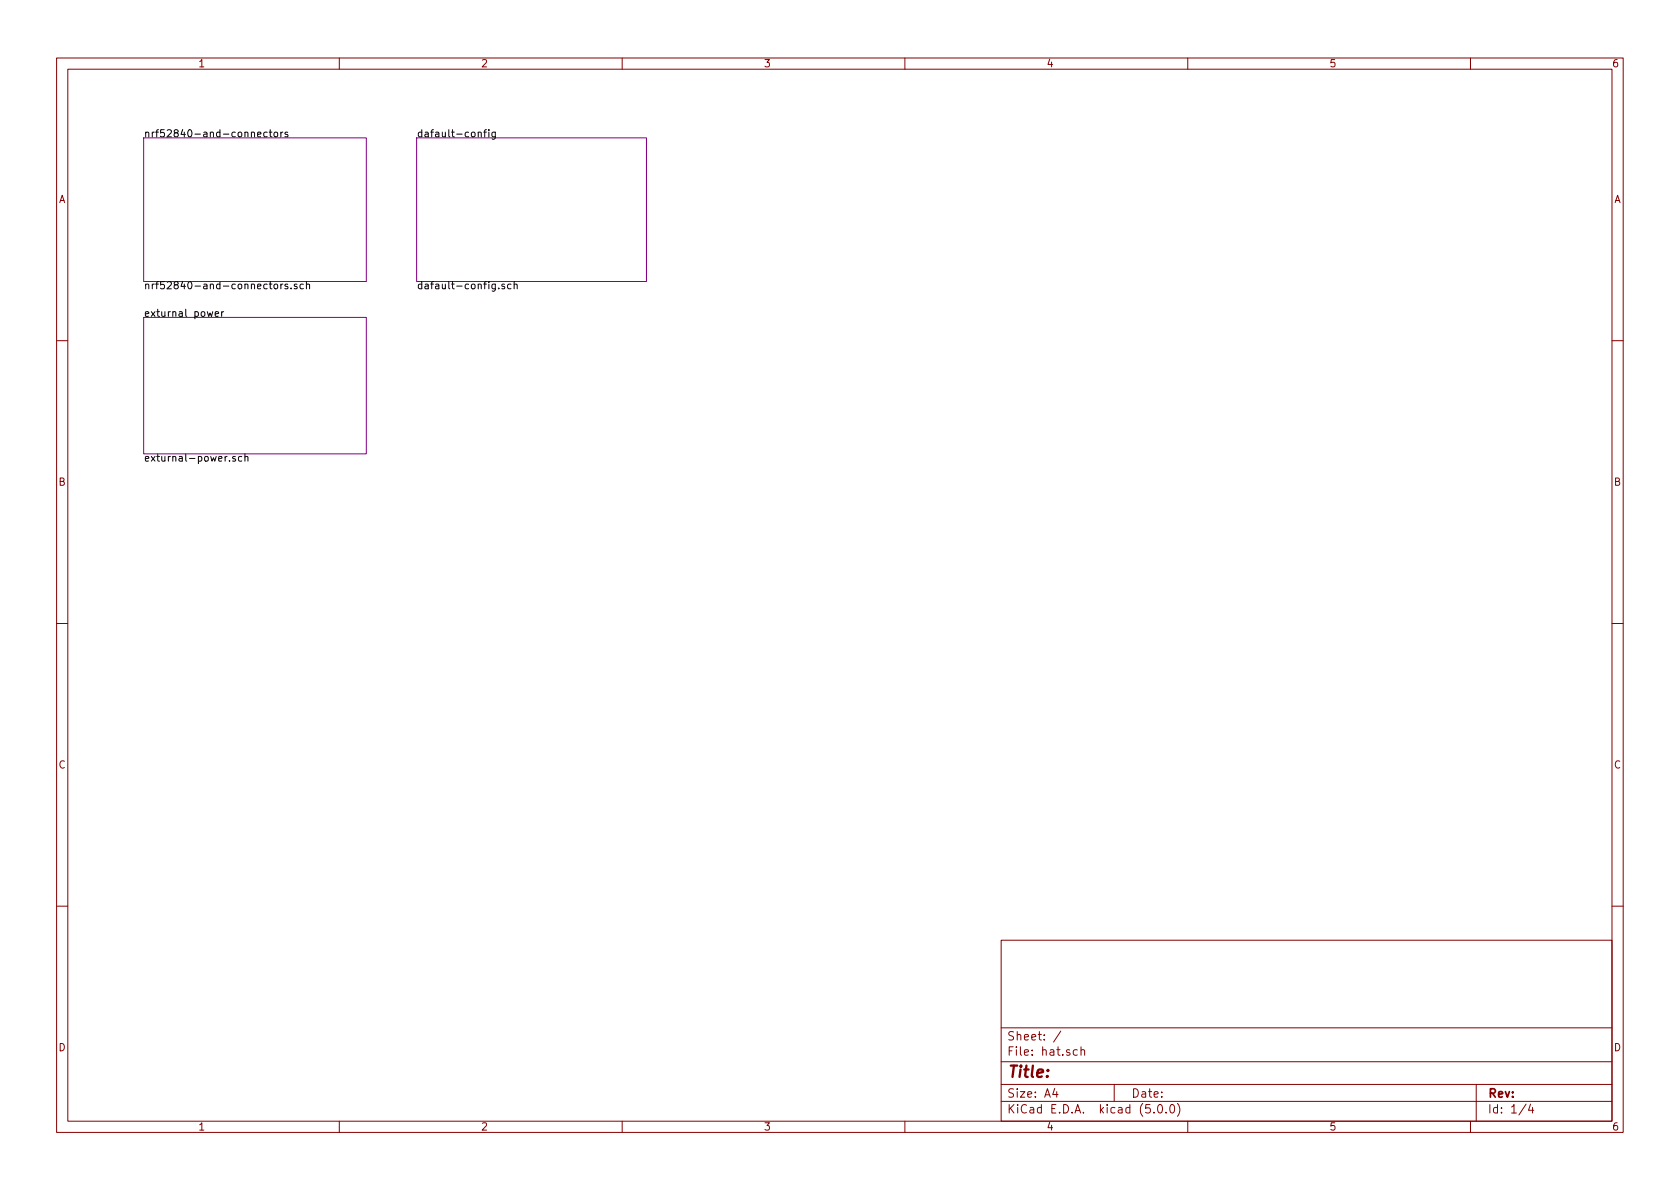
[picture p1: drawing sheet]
<svg xmlns="http://www.w3.org/2000/svg" width="297mm" height="210mm" viewBox="0 0 297 210" stroke-linecap="round" stroke-linejoin="round" font-family="sans-serif">
<g fill="none" stroke="#840000" stroke-width=".18">
<path d="M10 10.3h277v189.9h-277zM12 12.2h273v186.1h-273zM60 10.3v1.9M110 10.3v1.9M160 10.3v1.9M210 10.3v1.9M260 10.3v1.9M10 60.2h2M285 60.2h2M10 110.3h2M285 110.3h2M10 160.2h2"/>
<path d="M177 166.3h108v32h-108zM285 160.2h2M60 198.3v1.9M110 198.3v1.9M160 198.3v1.9M177 194.8h108M177 191.8h108M177 187.8h108M177 181.8h108M186.5 192.5l-.4 1h1M186.8 193v1M187.6 182.3l-1.3 2"/>
<path d="M190.5 185.7l-.4-.1-.3 .3v.6l.3 .1 .4-.1M191.1 185.7l.2-.1 .4 .1 .1 .9M191.1 185.1v1.5M197 191.8v3M204 196.7v.1M204.8 195.5l.4-.2a.94 .94 0 0 1 0 1.5 .79 .79 0 0 1-.4-1.3zM206.2 196.7v.1M207 195.4l.3-.1a.94 .94 0 0 1 0 1.5 .82 .82 0 0 1-.3-1.4zM208.2 195.1a1.71 1.71 0 0 1 0 2.3M210 198.3v1.9M260 198.3v1.9M261 191.8v6.5"/>
<path d="M269.8 195.2l-1.2 2M270.6 195.2l-.3 1.1h.9M271 195.8v1"/>
</g>
<path d="M25.4 24.4h39.4v25.4h-39.4zM73.7 24.4h40.6v25.4h-40.6zM25.4 56.1h39.4v24.2h-39.4z" fill="none" stroke="#840084" stroke-width=".18"/>
<g fill="none" stroke="#000" stroke-width=".18">
<path d="M45.5 23.8l.7-.1-.1-.3h-.4l-.2 .1 .1 .6h.5M47.2 23.4h-.3l-.3 .2 .2 .5h.4M47.6 23.4h.5M47.8 22.9v1.1l.3 .2M48.6 23.4h.3l.1 .1v.6l-.3 .1-.3-.2zM49.7 23.4v.8M50 23.4l-.3 .2M50.9 23.4h-.3l-.2 .1v.2l.5 .1v.3h-.5M84.6 23.5l.1-.1h.3l.1 .8M85.5 23.4h.5M86 22.9l-.3 .2v1.1M86.4 22.9v.2"/>
<path d="M86.4 23.4v.8M87.6 23.4v1l-.3 .2h-.3M87.6 23.4h-.4l-.2 .2 .1 .5h.5M36.7 55.1l.2 .9 .2-.7 .3 .7 .2-.9M38 55.5l.7-.1-.1-.2-.4-.1-.2 .2 .1 .6h.5M39.2 55.1v.9M39.5 55.1l-.3 .2M48.6 50.3l.3-.1 .1 .2v.6l-.3 .1-.3-.3zM49.7 50.2v.9M50 50.2l-.3 .3M50.9 50.3l-.3-.1-.2 .2v.2l.5 .1v.3h-.5M51.5 50.9v.2"/>
<path d="M52.5 50.3l-.3-.1-.2 .2 .1 .2 .4 .1v.3h-.5M53.6 50.3l-.3-.1-.3 .3 .2 .5h.4M54.2 50.4l.2-.2 .3 .1v.8M54.2 49.8v1.3M88.2 50.9v.2M89.2 50.3l-.3-.1-.2 .2 .1 .2 .4 .1v.3h-.5M90.3 50.3l-.3-.1-.3 .3 .2 .5h.4M90.9 50.4l.2-.2 .3 .1v.8M90.9 49.8v1.3M41.6 80.8l-.3-.1-.2 .2 .1 .2 .4 .1v.3h-.5M42.7 80.8l-.3-.1-.2 .2 .1 .6h.4M43.3 80.8l.2-.1 .3 .1v.8"/>
<path d="M43.3 80.3v1.3"/>
</g>
<text font-size="2.8" fill="#840000" x="178" y="190.5">Title:</text>
<g font-size="2.1" fill="#840000">
<text x="178" y="184">Sheet: /</text>
<text x="178" y="186.7">File: hat.sch</text>
<text x="178" y="196.9">KiCad E.D.A. kicad (5.0.0)</text>
<text x="178" y="194.1">Size: A4</text>
<text x="200" y="194.1">Date:</text>
<text x="263" y="194.1">Rev:</text>
<text x="263" y="196.9">Id: 1/4</text>
</g>
<g font-size="1.8" fill="#840000">
<text x="35" y="11.9">1</text>
<text x="85" y="11.9">2</text>
<text x="135" y="11.9">3</text>
<text x="185" y="11.9">4</text>
<text x="235" y="11.9">5</text>
<text x="285" y="11.9">6</text>
<text x="10.4" y="35.9">A</text>
<text x="285.4" y="35.9">A</text>
<text x="10.4" y="85.9">B</text>
<text x="285.4" y="85.9">B</text>
<text x="10.4" y="135.9">C</text>
<text x="285.4" y="135.9">C</text>
<text x="10.4" y="185.9">D</text>
<text x="285.4" y="185.9">D</text>
<text x="35" y="199.9">1</text>
<text x="85" y="199.9">2</text>
<text x="135" y="199.9">3</text>
<text x="185" y="199.9">4</text>
<text x="235" y="199.9">5</text>
<text x="285" y="199.9">6</text>
</g>
<g font-size="1.8">
<text x="25.4" y="24.3">nrf52840-and-connectors</text>
<text x="73.7" y="24.3">dafault-config</text>
<text x="25.4" y="51.1">nrf52840-and-connectors.sch</text>
<text x="73.7" y="51.1">dafault-config.sch</text>
<text x="25.4" y="56">exturnal power</text>
<text x="25.4" y="81.6">exturnal-power.sch</text>
</g>
</svg>
